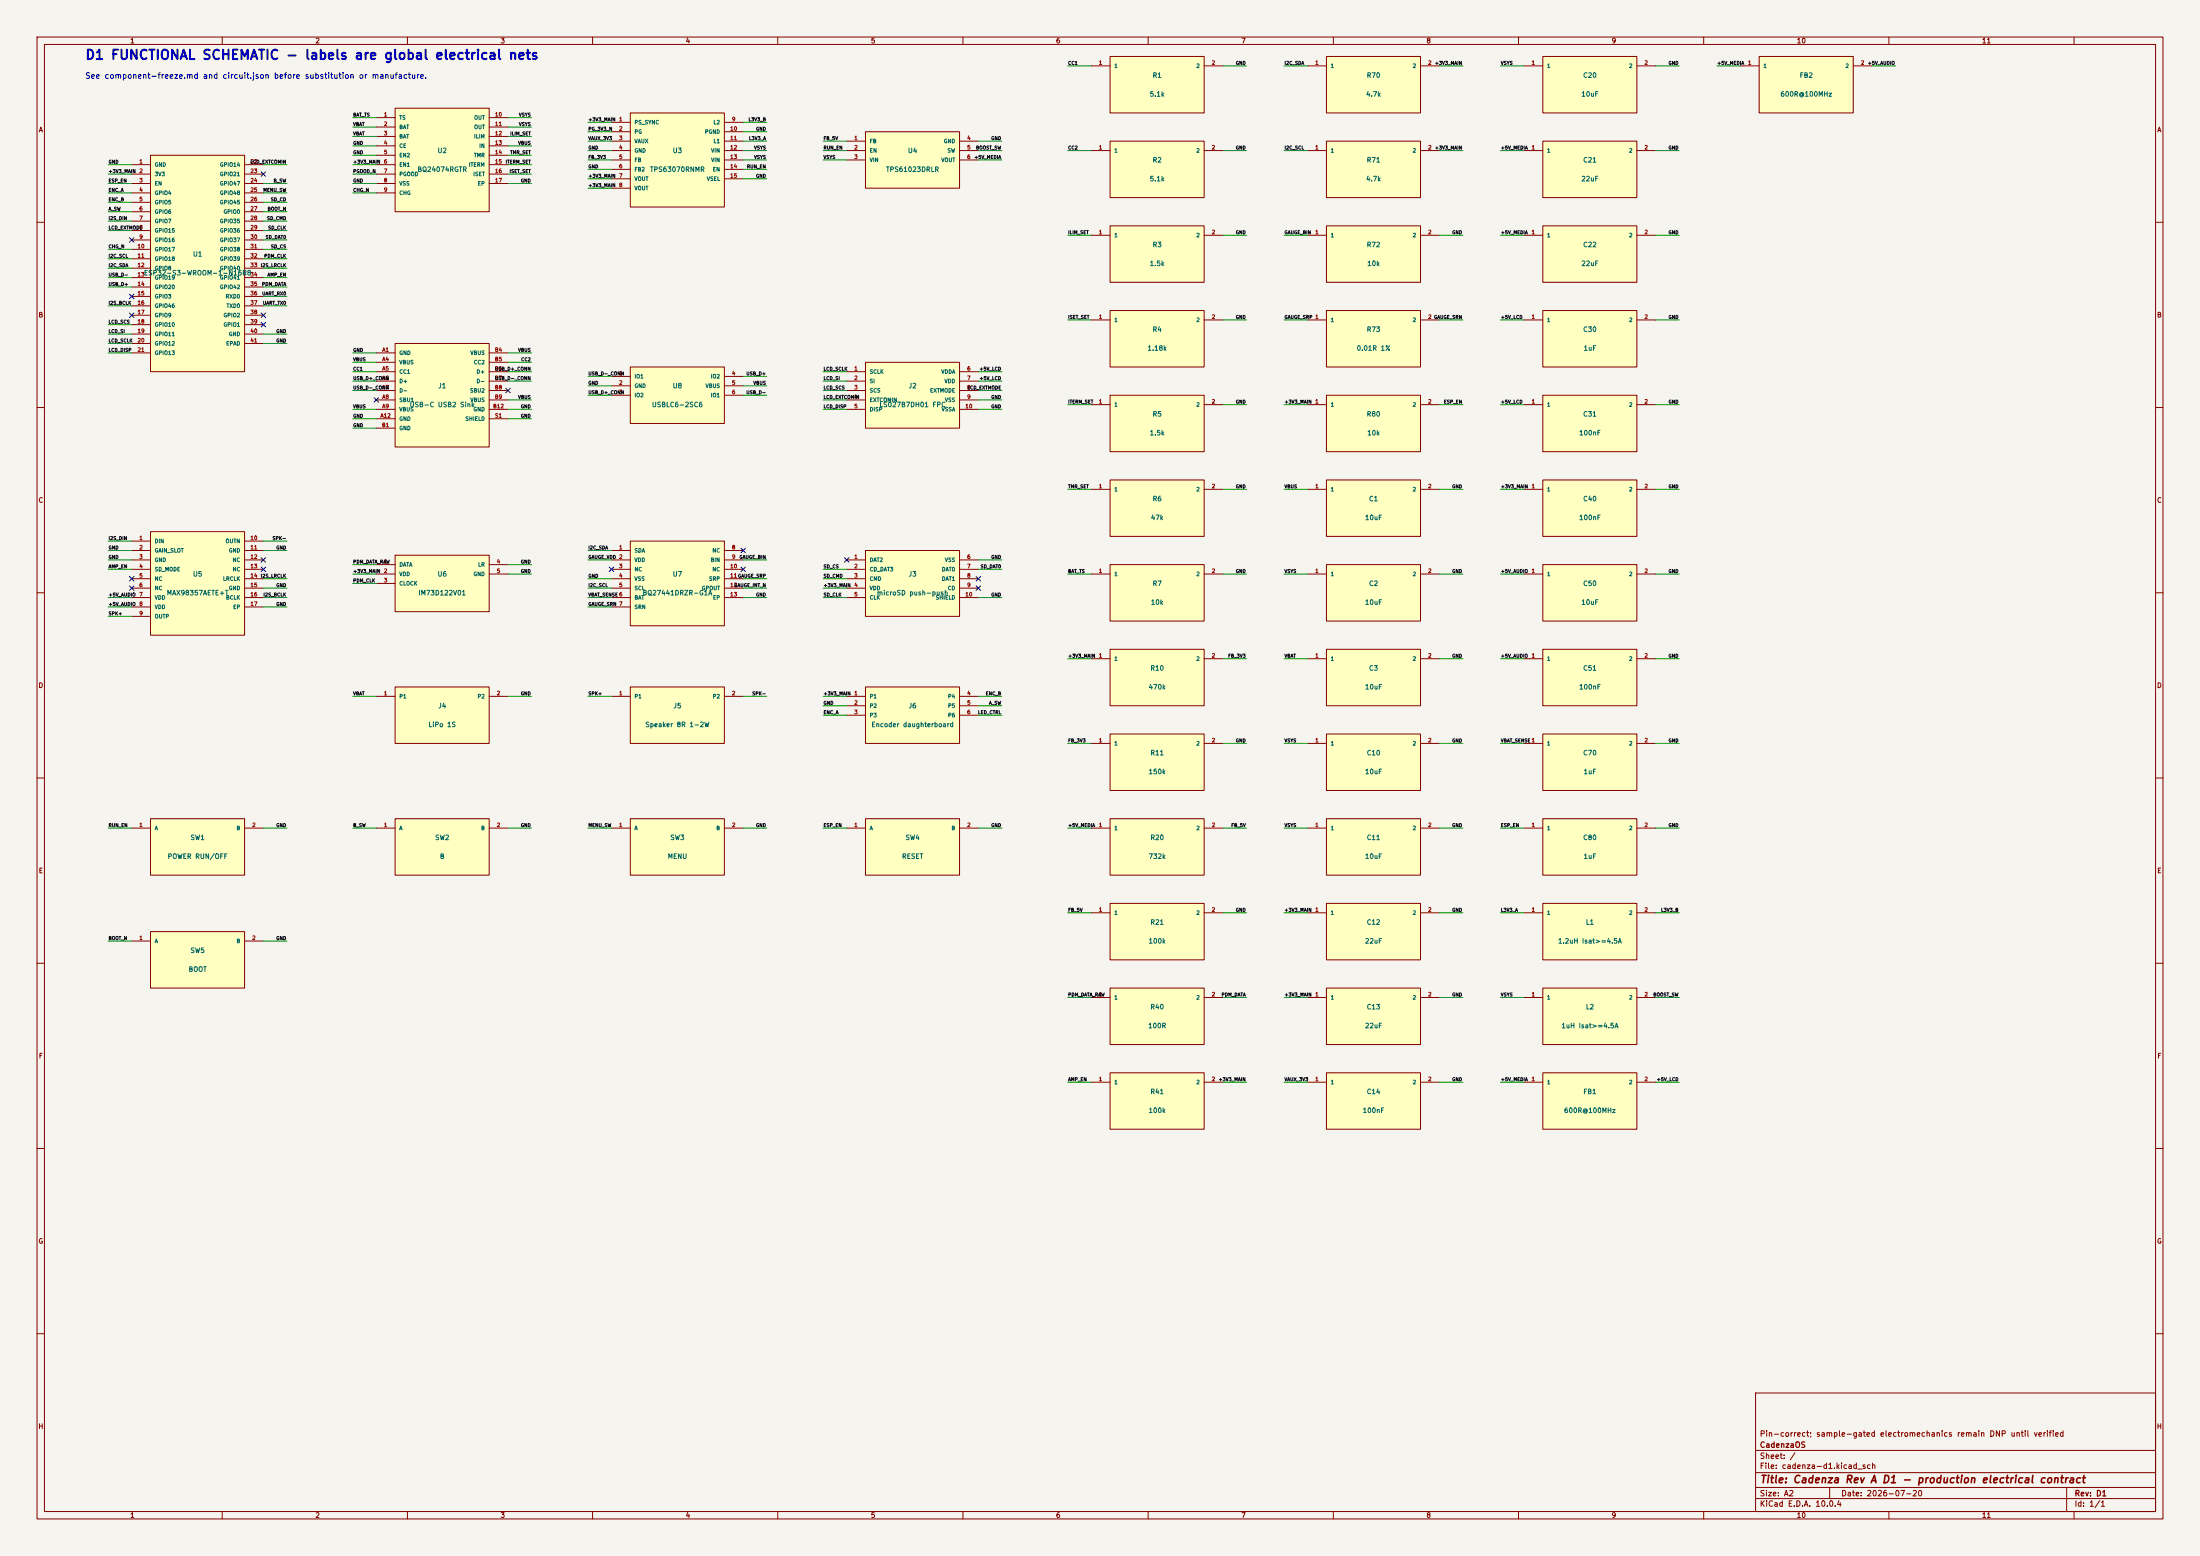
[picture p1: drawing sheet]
EESchema Schematic File Version 4
LIBS:Cadenza_D1
EELAYER 29 0
EELAYER END
$Descr A2 23386 16535
Sheet 1 1
Title "Cadenza Rev A D1 - production electrical contract"
Date "2026-07-20"
Rev "D1"
Comp "CadenzaOS"
Comment1 "Pin-correct; sample-gated electromechanics remain DNP until verified"
$EndDescr
$Comp
L Cadenza_D1:ESP32_S3_WROOM_1 U1
U 1 1
P 2100 2800
F 0 "U1" H 2100 2900 50  0000 C CNN
F 1 "ESP32-S3-WROOM-1-N16R8" H 2100 2700 50  0000 C CNN
F 2 "RF_Module:ESP32-S3-WROOM-1" H 2100 2800 50  0001 C CNN
F 3 "ESP32-S3-WROOM-1-N16R8" H 2100 2800 50  0001 C CNN
	1    2100 2800
	1    0    0    -1
$EndComp
Wire Wire Line
	1400 1750 1150 1750
Text Label 1150 1750 0    35   ~ 0
GND
Wire Wire Line
	1400 1850 1150 1850
Text Label 1150 1850 0    35   ~ 0
+3V3_MAIN
Wire Wire Line
	1400 1950 1150 1950
Text Label 1150 1950 0    35   ~ 0
ESP_EN
Wire Wire Line
	1400 2050 1150 2050
Text Label 1150 2050 0    35   ~ 0
ENC_A
Wire Wire Line
	1400 2150 1150 2150
Text Label 1150 2150 0    35   ~ 0
ENC_B
Wire Wire Line
	1400 2250 1150 2250
Text Label 1150 2250 0    35   ~ 0
A_SW
Wire Wire Line
	1400 2350 1150 2350
Text Label 1150 2350 0    35   ~ 0
I2S_DIN
Wire Wire Line
	1400 2450 1150 2450
Text Label 1150 2450 0    35   ~ 0
LCD_EXTMODE
NoConn ~ 1400 2550
Wire Wire Line
	1400 2650 1150 2650
Text Label 1150 2650 0    35   ~ 0
CHG_N
Wire Wire Line
	1400 2750 1150 2750
Text Label 1150 2750 0    35   ~ 0
I2C_SCL
Wire Wire Line
	1400 2850 1150 2850
Text Label 1150 2850 0    35   ~ 0
I2C_SDA
Wire Wire Line
	1400 2950 1150 2950
Text Label 1150 2950 0    35   ~ 0
USB_D-
Wire Wire Line
	1400 3050 1150 3050
Text Label 1150 3050 0    35   ~ 0
USB_D+
NoConn ~ 1400 3150
Wire Wire Line
	1400 3250 1150 3250
Text Label 1150 3250 0    35   ~ 0
I2S_BCLK
NoConn ~ 1400 3350
Wire Wire Line
	1400 3450 1150 3450
Text Label 1150 3450 0    35   ~ 0
LCD_SCS
Wire Wire Line
	1400 3550 1150 3550
Text Label 1150 3550 0    35   ~ 0
LCD_SI
Wire Wire Line
	1400 3650 1150 3650
Text Label 1150 3650 0    35   ~ 0
LCD_SCLK
Wire Wire Line
	1400 3750 1150 3750
Text Label 1150 3750 0    35   ~ 0
LCD_DISP
Wire Wire Line
	2800 1750 3050 1750
Text Label 3050 1750 2    35   ~ 0
LCD_EXTCOMIN
NoConn ~ 2800 1850
Wire Wire Line
	2800 1950 3050 1950
Text Label 3050 1950 2    35   ~ 0
B_SW
Wire Wire Line
	2800 2050 3050 2050
Text Label 3050 2050 2    35   ~ 0
MENU_SW
Wire Wire Line
	2800 2150 3050 2150
Text Label 3050 2150 2    35   ~ 0
SD_CD
Wire Wire Line
	2800 2250 3050 2250
Text Label 3050 2250 2    35   ~ 0
BOOT_N
Wire Wire Line
	2800 2350 3050 2350
Text Label 3050 2350 2    35   ~ 0
SD_CMD
Wire Wire Line
	2800 2450 3050 2450
Text Label 3050 2450 2    35   ~ 0
SD_CLK
Wire Wire Line
	2800 2550 3050 2550
Text Label 3050 2550 2    35   ~ 0
SD_DAT0
Wire Wire Line
	2800 2650 3050 2650
Text Label 3050 2650 2    35   ~ 0
SD_CS
Wire Wire Line
	2800 2750 3050 2750
Text Label 3050 2750 2    35   ~ 0
PDM_CLK
Wire Wire Line
	2800 2850 3050 2850
Text Label 3050 2850 2    35   ~ 0
I2S_LRCLK
Wire Wire Line
	2800 2950 3050 2950
Text Label 3050 2950 2    35   ~ 0
AMP_EN
Wire Wire Line
	2800 3050 3050 3050
Text Label 3050 3050 2    35   ~ 0
PDM_DATA
Wire Wire Line
	2800 3150 3050 3150
Text Label 3050 3150 2    35   ~ 0
UART_RX0
Wire Wire Line
	2800 3250 3050 3250
Text Label 3050 3250 2    35   ~ 0
UART_TX0
NoConn ~ 2800 3350
NoConn ~ 2800 3450
Wire Wire Line
	2800 3550 3050 3550
Text Label 3050 3550 2    35   ~ 0
GND
Wire Wire Line
	2800 3650 3050 3650
Text Label 3050 3650 2    35   ~ 0
GND
$Comp
L Cadenza_D1:BQ24074 U2
U 1 1
P 4700 1700
F 0 "U2" H 4700 1800 50  0000 C CNN
F 1 "BQ24074RGTR" H 4700 1600 50  0000 C CNN
F 2 "Package_DFN_QFN:VQFN-16-1EP_3x3mm_P0.5mm_EP1.68x1.68mm_ThermalVias" H 4700 1700 50  0001 C CNN
F 3 "BQ24074RGTR" H 4700 1700 50  0001 C CNN
	1    4700 1700
	1    0    0    -1
$EndComp
Wire Wire Line
	4000 1250 3750 1250
Text Label 3750 1250 0    35   ~ 0
BAT_TS
Wire Wire Line
	4000 1350 3750 1350
Text Label 3750 1350 0    35   ~ 0
VBAT
Wire Wire Line
	4000 1450 3750 1450
Text Label 3750 1450 0    35   ~ 0
VBAT
Wire Wire Line
	4000 1550 3750 1550
Text Label 3750 1550 0    35   ~ 0
GND
Wire Wire Line
	4000 1650 3750 1650
Text Label 3750 1650 0    35   ~ 0
GND
Wire Wire Line
	4000 1750 3750 1750
Text Label 3750 1750 0    35   ~ 0
+3V3_MAIN
Wire Wire Line
	4000 1850 3750 1850
Text Label 3750 1850 0    35   ~ 0
PGOOD_N
Wire Wire Line
	4000 1950 3750 1950
Text Label 3750 1950 0    35   ~ 0
GND
Wire Wire Line
	4000 2050 3750 2050
Text Label 3750 2050 0    35   ~ 0
CHG_N
Wire Wire Line
	5400 1250 5650 1250
Text Label 5650 1250 2    35   ~ 0
VSYS
Wire Wire Line
	5400 1350 5650 1350
Text Label 5650 1350 2    35   ~ 0
VSYS
Wire Wire Line
	5400 1450 5650 1450
Text Label 5650 1450 2    35   ~ 0
ILIM_SET
Wire Wire Line
	5400 1550 5650 1550
Text Label 5650 1550 2    35   ~ 0
VBUS
Wire Wire Line
	5400 1650 5650 1650
Text Label 5650 1650 2    35   ~ 0
TMR_SET
Wire Wire Line
	5400 1750 5650 1750
Text Label 5650 1750 2    35   ~ 0
ITERM_SET
Wire Wire Line
	5400 1850 5650 1850
Text Label 5650 1850 2    35   ~ 0
ISET_SET
Wire Wire Line
	5400 1950 5650 1950
Text Label 5650 1950 2    35   ~ 0
GND
$Comp
L Cadenza_D1:TPS63070 U3
U 1 1
P 7200 1700
F 0 "U3" H 7200 1800 50  0000 C CNN
F 1 "TPS63070RNMR" H 7200 1600 50  0000 C CNN
F 2 "Cadenza_D1:TI_RNM0015A_VQFN-HR-15_2.5x3mm" H 7200 1700 50  0001 C CNN
F 3 "TPS63070RNMR" H 7200 1700 50  0001 C CNN
	1    7200 1700
	1    0    0    -1
$EndComp
Wire Wire Line
	6500 1300 6250 1300
Text Label 6250 1300 0    35   ~ 0
+3V3_MAIN
Wire Wire Line
	6500 1400 6250 1400
Text Label 6250 1400 0    35   ~ 0
PG_3V3_N
Wire Wire Line
	6500 1500 6250 1500
Text Label 6250 1500 0    35   ~ 0
VAUX_3V3
Wire Wire Line
	6500 1600 6250 1600
Text Label 6250 1600 0    35   ~ 0
GND
Wire Wire Line
	6500 1700 6250 1700
Text Label 6250 1700 0    35   ~ 0
FB_3V3
Wire Wire Line
	6500 1800 6250 1800
Text Label 6250 1800 0    35   ~ 0
GND
Wire Wire Line
	6500 1900 6250 1900
Text Label 6250 1900 0    35   ~ 0
+3V3_MAIN
Wire Wire Line
	6500 2000 6250 2000
Text Label 6250 2000 0    35   ~ 0
+3V3_MAIN
Wire Wire Line
	7900 1300 8150 1300
Text Label 8150 1300 2    35   ~ 0
L3V3_B
Wire Wire Line
	7900 1400 8150 1400
Text Label 8150 1400 2    35   ~ 0
GND
Wire Wire Line
	7900 1500 8150 1500
Text Label 8150 1500 2    35   ~ 0
L3V3_A
Wire Wire Line
	7900 1600 8150 1600
Text Label 8150 1600 2    35   ~ 0
VSYS
Wire Wire Line
	7900 1700 8150 1700
Text Label 8150 1700 2    35   ~ 0
VSYS
Wire Wire Line
	7900 1800 8150 1800
Text Label 8150 1800 2    35   ~ 0
RUN_EN
Wire Wire Line
	7900 1900 8150 1900
Text Label 8150 1900 2    35   ~ 0
GND
$Comp
L Cadenza_D1:TPS61023 U4
U 1 1
P 9700 1700
F 0 "U4" H 9700 1800 50  0000 C CNN
F 1 "TPS61023DRLR" H 9700 1600 50  0000 C CNN
F 2 "Cadenza_D1:TI_DRL0006A_SOT-563" H 9700 1700 50  0001 C CNN
F 3 "TPS61023DRLR" H 9700 1700 50  0001 C CNN
	1    9700 1700
	1    0    0    -1
$EndComp
Wire Wire Line
	9000 1500 8750 1500
Text Label 8750 1500 0    35   ~ 0
FB_5V
Wire Wire Line
	9000 1600 8750 1600
Text Label 8750 1600 0    35   ~ 0
RUN_EN
Wire Wire Line
	9000 1700 8750 1700
Text Label 8750 1700 0    35   ~ 0
VSYS
Wire Wire Line
	10400 1500 10650 1500
Text Label 10650 1500 2    35   ~ 0
GND
Wire Wire Line
	10400 1600 10650 1600
Text Label 10650 1600 2    35   ~ 0
BOOST_SW
Wire Wire Line
	10400 1700 10650 1700
Text Label 10650 1700 2    35   ~ 0
+5V_MEDIA
$Comp
L Cadenza_D1:USB_C_16P J1
U 1 1
P 4700 4200
F 0 "J1" H 4700 4300 50  0000 C CNN
F 1 "USB-C USB2 Sink" H 4700 4100 50  0000 C CNN
F 2 "Connector_USB:USB_C_Receptacle_HCTL_HC-TYPE-C-16P-01A" H 4700 4200 50  0001 C CNN
F 3 "HC-TYPE-C-16P-01A-G" H 4700 4200 50  0001 C CNN
	1    4700 4200
	1    0    0    -1
$EndComp
Wire Wire Line
	4000 3750 3750 3750
Text Label 3750 3750 0    35   ~ 0
GND
Wire Wire Line
	4000 3850 3750 3850
Text Label 3750 3850 0    35   ~ 0
VBUS
Wire Wire Line
	4000 3950 3750 3950
Text Label 3750 3950 0    35   ~ 0
CC1
Wire Wire Line
	4000 4050 3750 4050
Text Label 3750 4050 0    35   ~ 0
USB_D+_CONN
Wire Wire Line
	4000 4150 3750 4150
Text Label 3750 4150 0    35   ~ 0
USB_D-_CONN
NoConn ~ 4000 4250
Wire Wire Line
	4000 4350 3750 4350
Text Label 3750 4350 0    35   ~ 0
VBUS
Wire Wire Line
	4000 4450 3750 4450
Text Label 3750 4450 0    35   ~ 0
GND
Wire Wire Line
	4000 4550 3750 4550
Text Label 3750 4550 0    35   ~ 0
GND
Wire Wire Line
	5400 3750 5650 3750
Text Label 5650 3750 2    35   ~ 0
VBUS
Wire Wire Line
	5400 3850 5650 3850
Text Label 5650 3850 2    35   ~ 0
CC2
Wire Wire Line
	5400 3950 5650 3950
Text Label 5650 3950 2    35   ~ 0
USB_D+_CONN
Wire Wire Line
	5400 4050 5650 4050
Text Label 5650 4050 2    35   ~ 0
USB_D-_CONN
NoConn ~ 5400 4150
Wire Wire Line
	5400 4250 5650 4250
Text Label 5650 4250 2    35   ~ 0
VBUS
Wire Wire Line
	5400 4350 5650 4350
Text Label 5650 4350 2    35   ~ 0
GND
Wire Wire Line
	5400 4450 5650 4450
Text Label 5650 4450 2    35   ~ 0
GND
$Comp
L Cadenza_D1:USBLC6_2 U8
U 1 1
P 7200 4200
F 0 "U8" H 7200 4300 50  0000 C CNN
F 1 "USBLC6-2SC6" H 7200 4100 50  0000 C CNN
F 2 "Package_TO_SOT_SMD:SOT-23-6" H 7200 4200 50  0001 C CNN
F 3 "USBLC6-2SC6" H 7200 4200 50  0001 C CNN
	1    7200 4200
	1    0    0    -1
$EndComp
Wire Wire Line
	6500 4000 6250 4000
Text Label 6250 4000 0    35   ~ 0
USB_D-_CONN
Wire Wire Line
	6500 4100 6250 4100
Text Label 6250 4100 0    35   ~ 0
GND
Wire Wire Line
	6500 4200 6250 4200
Text Label 6250 4200 0    35   ~ 0
USB_D+_CONN
Wire Wire Line
	7900 4000 8150 4000
Text Label 8150 4000 2    35   ~ 0
USB_D+
Wire Wire Line
	7900 4100 8150 4100
Text Label 8150 4100 2    35   ~ 0
VBUS
Wire Wire Line
	7900 4200 8150 4200
Text Label 8150 4200 2    35   ~ 0
USB_D-
$Comp
L Cadenza_D1:LCD_FPC_10 J2
U 1 1
P 9700 4200
F 0 "J2" H 9700 4300 50  0000 C CNN
F 1 "LS027B7DH01 FPC" H 9700 4100 50  0000 C CNN
F 2 "Cadenza_D1:Hirose_FH34SRJ-10S-0.5SH" H 9700 4200 50  0001 C CNN
F 3 "FH34SRJ-10S-0.5SH(99)" H 9700 4200 50  0001 C CNN
	1    9700 4200
	1    0    0    -1
$EndComp
Wire Wire Line
	9000 3950 8750 3950
Text Label 8750 3950 0    35   ~ 0
LCD_SCLK
Wire Wire Line
	9000 4050 8750 4050
Text Label 8750 4050 0    35   ~ 0
LCD_SI
Wire Wire Line
	9000 4150 8750 4150
Text Label 8750 4150 0    35   ~ 0
LCD_SCS
Wire Wire Line
	9000 4250 8750 4250
Text Label 8750 4250 0    35   ~ 0
LCD_EXTCOMIN
Wire Wire Line
	9000 4350 8750 4350
Text Label 8750 4350 0    35   ~ 0
LCD_DISP
Wire Wire Line
	10400 3950 10650 3950
Text Label 10650 3950 2    35   ~ 0
+5V_LCD
Wire Wire Line
	10400 4050 10650 4050
Text Label 10650 4050 2    35   ~ 0
+5V_LCD
Wire Wire Line
	10400 4150 10650 4150
Text Label 10650 4150 2    35   ~ 0
LCD_EXTMODE
Wire Wire Line
	10400 4250 10650 4250
Text Label 10650 4250 2    35   ~ 0
GND
Wire Wire Line
	10400 4350 10650 4350
Text Label 10650 4350 2    35   ~ 0
GND
$Comp
L Cadenza_D1:MAX98357A U5
U 1 1
P 2100 6200
F 0 "U5" H 2100 6300 50  0000 C CNN
F 1 "MAX98357AETE+T" H 2100 6100 50  0000 C CNN
F 2 "Package_DFN_QFN:TQFN-16-1EP_3x3mm_P0.5mm_EP1.23x1.23mm_ThermalVias" H 2100 6200 50  0001 C CNN
F 3 "MAX98357AETE+T" H 2100 6200 50  0001 C CNN
	1    2100 6200
	1    0    0    -1
$EndComp
Wire Wire Line
	1400 5750 1150 5750
Text Label 1150 5750 0    35   ~ 0
I2S_DIN
Wire Wire Line
	1400 5850 1150 5850
Text Label 1150 5850 0    35   ~ 0
GND
Wire Wire Line
	1400 5950 1150 5950
Text Label 1150 5950 0    35   ~ 0
GND
Wire Wire Line
	1400 6050 1150 6050
Text Label 1150 6050 0    35   ~ 0
AMP_EN
NoConn ~ 1400 6150
NoConn ~ 1400 6250
Wire Wire Line
	1400 6350 1150 6350
Text Label 1150 6350 0    35   ~ 0
+5V_AUDIO
Wire Wire Line
	1400 6450 1150 6450
Text Label 1150 6450 0    35   ~ 0
+5V_AUDIO
Wire Wire Line
	1400 6550 1150 6550
Text Label 1150 6550 0    35   ~ 0
SPK+
Wire Wire Line
	2800 5750 3050 5750
Text Label 3050 5750 2    35   ~ 0
SPK-
Wire Wire Line
	2800 5850 3050 5850
Text Label 3050 5850 2    35   ~ 0
GND
NoConn ~ 2800 5950
NoConn ~ 2800 6050
Wire Wire Line
	2800 6150 3050 6150
Text Label 3050 6150 2    35   ~ 0
I2S_LRCLK
Wire Wire Line
	2800 6250 3050 6250
Text Label 3050 6250 2    35   ~ 0
GND
Wire Wire Line
	2800 6350 3050 6350
Text Label 3050 6350 2    35   ~ 0
I2S_BCLK
Wire Wire Line
	2800 6450 3050 6450
Text Label 3050 6450 2    35   ~ 0
GND
$Comp
L Cadenza_D1:PDM_MIC U6
U 1 1
P 4700 6200
F 0 "U6" H 4700 6300 50  0000 C CNN
F 1 "IM73D122V01" H 4700 6100 50  0000 C CNN
F 2 "Cadenza_D1:Infineon_IM73D122V01_PG-LLGA-5-3" H 4700 6200 50  0001 C CNN
F 3 "IM73D122V01" H 4700 6200 50  0001 C CNN
	1    4700 6200
	1    0    0    -1
$EndComp
Wire Wire Line
	4000 6000 3750 6000
Text Label 3750 6000 0    35   ~ 0
PDM_DATA_RAW
Wire Wire Line
	4000 6100 3750 6100
Text Label 3750 6100 0    35   ~ 0
+3V3_MAIN
Wire Wire Line
	4000 6200 3750 6200
Text Label 3750 6200 0    35   ~ 0
PDM_CLK
Wire Wire Line
	5400 6000 5650 6000
Text Label 5650 6000 2    35   ~ 0
GND
Wire Wire Line
	5400 6100 5650 6100
Text Label 5650 6100 2    35   ~ 0
GND
$Comp
L Cadenza_D1:BQ27441 U7
U 1 1
P 7200 6200
F 0 "U7" H 7200 6300 50  0000 C CNN
F 1 "BQ27441DRZR-G1A" H 7200 6100 50  0000 C CNN
F 2 "Cadenza_D1:TI_DRZ0012A_VSON-12_2.5x4mm" H 7200 6200 50  0001 C CNN
F 3 "BQ27441DRZR-G1A" H 7200 6200 50  0001 C CNN
	1    7200 6200
	1    0    0    -1
$EndComp
Wire Wire Line
	6500 5850 6250 5850
Text Label 6250 5850 0    35   ~ 0
I2C_SDA
Wire Wire Line
	6500 5950 6250 5950
Text Label 6250 5950 0    35   ~ 0
GAUGE_VDD
NoConn ~ 6500 6050
Wire Wire Line
	6500 6150 6250 6150
Text Label 6250 6150 0    35   ~ 0
GND
Wire Wire Line
	6500 6250 6250 6250
Text Label 6250 6250 0    35   ~ 0
I2C_SCL
Wire Wire Line
	6500 6350 6250 6350
Text Label 6250 6350 0    35   ~ 0
VBAT_SENSE
Wire Wire Line
	6500 6450 6250 6450
Text Label 6250 6450 0    35   ~ 0
GAUGE_SRN
NoConn ~ 7900 5850
Wire Wire Line
	7900 5950 8150 5950
Text Label 8150 5950 2    35   ~ 0
GAUGE_BIN
NoConn ~ 7900 6050
Wire Wire Line
	7900 6150 8150 6150
Text Label 8150 6150 2    35   ~ 0
GAUGE_SRP
Wire Wire Line
	7900 6250 8150 6250
Text Label 8150 6250 2    35   ~ 0
GAUGE_INT_N
Wire Wire Line
	7900 6350 8150 6350
Text Label 8150 6350 2    35   ~ 0
GND
$Comp
L Cadenza_D1:MICROSD_10 J3
U 1 1
P 9700 6200
F 0 "J3" H 9700 6300 50  0000 C CNN
F 1 "microSD push-push" H 9700 6100 50  0000 C CNN
F 2 "Connector_Card:microSD_HC_Hirose_DM3AT-SF-PEJM5" H 9700 6200 50  0001 C CNN
F 3 "DM3AT-SF-PEJM5" H 9700 6200 50  0001 C CNN
	1    9700 6200
	1    0    0    -1
$EndComp
NoConn ~ 9000 5950
Wire Wire Line
	9000 6050 8750 6050
Text Label 8750 6050 0    35   ~ 0
SD_CS
Wire Wire Line
	9000 6150 8750 6150
Text Label 8750 6150 0    35   ~ 0
SD_CMD
Wire Wire Line
	9000 6250 8750 6250
Text Label 8750 6250 0    35   ~ 0
+3V3_MAIN
Wire Wire Line
	9000 6350 8750 6350
Text Label 8750 6350 0    35   ~ 0
SD_CLK
Wire Wire Line
	10400 5950 10650 5950
Text Label 10650 5950 2    35   ~ 0
GND
Wire Wire Line
	10400 6050 10650 6050
Text Label 10650 6050 2    35   ~ 0
SD_DAT0
NoConn ~ 10400 6150
NoConn ~ 10400 6250
Wire Wire Line
	10400 6350 10650 6350
Text Label 10650 6350 2    35   ~ 0
GND
$Comp
L Cadenza_D1:CONN_6 J6
U 1 1
P 9700 7600
F 0 "J6" H 9700 7700 50  0000 C CNN
F 1 "Encoder daughterboard" H 9700 7500 50  0000 C CNN
F 2 "Connector_JST:JST_SH_SM06B-SRSS-TB_1x06-1MP_P1.00mm_Horizontal" H 9700 7600 50  0001 C CNN
F 3 "SM06B-SRSS-TB" H 9700 7600 50  0001 C CNN
	1    9700 7600
	1    0    0    -1
$EndComp
Wire Wire Line
	9000 7400 8750 7400
Text Label 8750 7400 0    35   ~ 0
+3V3_MAIN
Wire Wire Line
	9000 7500 8750 7500
Text Label 8750 7500 0    35   ~ 0
GND
Wire Wire Line
	9000 7600 8750 7600
Text Label 8750 7600 0    35   ~ 0
ENC_A
Wire Wire Line
	10400 7400 10650 7400
Text Label 10650 7400 2    35   ~ 0
ENC_B
Wire Wire Line
	10400 7500 10650 7500
Text Label 10650 7500 2    35   ~ 0
A_SW
Wire Wire Line
	10400 7600 10650 7600
Text Label 10650 7600 2    35   ~ 0
LED_CTRL
$Comp
L Cadenza_D1:CONN_2 J4
U 1 1
P 4700 7600
F 0 "J4" H 4700 7700 50  0000 C CNN
F 1 "LiPo 1S" H 4700 7500 50  0000 C CNN
F 2 "Connector_JST:JST_PH_B2B-PH-SM4-TB_1x02-1MP_P2.00mm_Vertical" H 4700 7600 50  0001 C CNN
F 3 "B2B-PH-SM4-TB" H 4700 7600 50  0001 C CNN
	1    4700 7600
	1    0    0    -1
$EndComp
Wire Wire Line
	4000 7400 3750 7400
Text Label 3750 7400 0    35   ~ 0
VBAT
Wire Wire Line
	5400 7400 5650 7400
Text Label 5650 7400 2    35   ~ 0
GND
$Comp
L Cadenza_D1:CONN_2 J5
U 1 1
P 7200 7600
F 0 "J5" H 7200 7700 50  0000 C CNN
F 1 "Speaker 8R 1-2W" H 7200 7500 50  0000 C CNN
F 2 "Connector_JST:JST_PH_B2B-PH-SM4-TB_1x02-1MP_P2.00mm_Vertical" H 7200 7600 50  0001 C CNN
F 3 "B2B-PH-SM4-TB" H 7200 7600 50  0001 C CNN
	1    7200 7600
	1    0    0    -1
$EndComp
Wire Wire Line
	6500 7400 6250 7400
Text Label 6250 7400 0    35   ~ 0
SPK+
Wire Wire Line
	7900 7400 8150 7400
Text Label 8150 7400 2    35   ~ 0
SPK-
$Comp
L Cadenza_D1:SWITCH SW1
U 1 1
P 2100 9000
F 0 "SW1" H 2100 9100 50  0000 C CNN
F 1 "POWER RUN/OFF" H 2100 8900 50  0000 C CNN
F 2 "Button_Switch_SMD:SW_SPDT_CK_JS102011SAQN" H 2100 9000 50  0001 C CNN
F 3 "JS102011SAQN" H 2100 9000 50  0001 C CNN
	1    2100 9000
	1    0    0    -1
$EndComp
Wire Wire Line
	1400 8800 1150 8800
Text Label 1150 8800 0    35   ~ 0
RUN_EN
Wire Wire Line
	2800 8800 3050 8800
Text Label 3050 8800 2    35   ~ 0
GND
$Comp
L Cadenza_D1:SWITCH SW2
U 1 1
P 4700 9000
F 0 "SW2" H 4700 9100 50  0000 C CNN
F 1 "B" H 4700 8900 50  0000 C CNN
F 2 "Button_Switch_SMD:SW_Push_1P1T_NO_CK_KMR2" H 4700 9000 50  0001 C CNN
F 3 "KMR2" H 4700 9000 50  0001 C CNN
	1    4700 9000
	1    0    0    -1
$EndComp
Wire Wire Line
	4000 8800 3750 8800
Text Label 3750 8800 0    35   ~ 0
B_SW
Wire Wire Line
	5400 8800 5650 8800
Text Label 5650 8800 2    35   ~ 0
GND
$Comp
L Cadenza_D1:SWITCH SW3
U 1 1
P 7200 9000
F 0 "SW3" H 7200 9100 50  0000 C CNN
F 1 "MENU" H 7200 8900 50  0000 C CNN
F 2 "Button_Switch_SMD:SW_Push_1P1T_NO_CK_KMR2" H 7200 9000 50  0001 C CNN
F 3 "KMR2" H 7200 9000 50  0001 C CNN
	1    7200 9000
	1    0    0    -1
$EndComp
Wire Wire Line
	6500 8800 6250 8800
Text Label 6250 8800 0    35   ~ 0
MENU_SW
Wire Wire Line
	7900 8800 8150 8800
Text Label 8150 8800 2    35   ~ 0
GND
$Comp
L Cadenza_D1:SWITCH SW4
U 1 1
P 9700 9000
F 0 "SW4" H 9700 9100 50  0000 C CNN
F 1 "RESET" H 9700 8900 50  0000 C CNN
F 2 "Button_Switch_SMD:SW_Push_1P1T_NO_CK_KMR2" H 9700 9000 50  0001 C CNN
F 3 "KMR2" H 9700 9000 50  0001 C CNN
	1    9700 9000
	1    0    0    -1
$EndComp
Wire Wire Line
	9000 8800 8750 8800
Text Label 8750 8800 0    35   ~ 0
ESP_EN
Wire Wire Line
	10400 8800 10650 8800
Text Label 10650 8800 2    35   ~ 0
GND
$Comp
L Cadenza_D1:SWITCH SW5
U 1 1
P 2100 10200
F 0 "SW5" H 2100 10300 50  0000 C CNN
F 1 "BOOT" H 2100 10100 50  0000 C CNN
F 2 "Button_Switch_SMD:SW_Push_1P1T_NO_CK_KMR2" H 2100 10200 50  0001 C CNN
F 3 "KMR2" H 2100 10200 50  0001 C CNN
	1    2100 10200
	1    0    0    -1
$EndComp
Wire Wire Line
	1400 10000 1150 10000
Text Label 1150 10000 0    35   ~ 0
BOOT_N
Wire Wire Line
	2800 10000 3050 10000
Text Label 3050 10000 2    35   ~ 0
GND
$Comp
L Cadenza_D1:PASSIVE R1
U 1 1
P 12300 900
F 0 "R1" H 12300 1000 50  0000 C CNN
F 1 "5.1k" H 12300 800 50  0000 C CNN
F 2 "Resistor_SMD:R_0603_1608Metric" H 12300 900 50  0001 C CNN
F 3 "VALUE_TO_FREEZE" H 12300 900 50  0001 C CNN
	1    12300 900
	1    0    0    -1
$EndComp
Wire Wire Line
	11600 700 11350 700
Text Label 11350 700 0    35   ~ 0
CC1
Wire Wire Line
	13000 700 13250 700
Text Label 13250 700 2    35   ~ 0
GND
$Comp
L Cadenza_D1:PASSIVE R2
U 1 1
P 12300 1800
F 0 "R2" H 12300 1900 50  0000 C CNN
F 1 "5.1k" H 12300 1700 50  0000 C CNN
F 2 "Resistor_SMD:R_0603_1608Metric" H 12300 1800 50  0001 C CNN
F 3 "VALUE_TO_FREEZE" H 12300 1800 50  0001 C CNN
	1    12300 1800
	1    0    0    -1
$EndComp
Wire Wire Line
	11600 1600 11350 1600
Text Label 11350 1600 0    35   ~ 0
CC2
Wire Wire Line
	13000 1600 13250 1600
Text Label 13250 1600 2    35   ~ 0
GND
$Comp
L Cadenza_D1:PASSIVE R3
U 1 1
P 12300 2700
F 0 "R3" H 12300 2800 50  0000 C CNN
F 1 "1.5k" H 12300 2600 50  0000 C CNN
F 2 "Resistor_SMD:R_0603_1608Metric" H 12300 2700 50  0001 C CNN
F 3 "VALUE_TO_FREEZE" H 12300 2700 50  0001 C CNN
	1    12300 2700
	1    0    0    -1
$EndComp
Wire Wire Line
	11600 2500 11350 2500
Text Label 11350 2500 0    35   ~ 0
ILIM_SET
Wire Wire Line
	13000 2500 13250 2500
Text Label 13250 2500 2    35   ~ 0
GND
$Comp
L Cadenza_D1:PASSIVE R4
U 1 1
P 12300 3600
F 0 "R4" H 12300 3700 50  0000 C CNN
F 1 "1.18k" H 12300 3500 50  0000 C CNN
F 2 "Resistor_SMD:R_0603_1608Metric" H 12300 3600 50  0001 C CNN
F 3 "VALUE_TO_FREEZE" H 12300 3600 50  0001 C CNN
	1    12300 3600
	1    0    0    -1
$EndComp
Wire Wire Line
	11600 3400 11350 3400
Text Label 11350 3400 0    35   ~ 0
ISET_SET
Wire Wire Line
	13000 3400 13250 3400
Text Label 13250 3400 2    35   ~ 0
GND
$Comp
L Cadenza_D1:PASSIVE R5
U 1 1
P 12300 4500
F 0 "R5" H 12300 4600 50  0000 C CNN
F 1 "1.5k" H 12300 4400 50  0000 C CNN
F 2 "Resistor_SMD:R_0603_1608Metric" H 12300 4500 50  0001 C CNN
F 3 "VALUE_TO_FREEZE" H 12300 4500 50  0001 C CNN
	1    12300 4500
	1    0    0    -1
$EndComp
Wire Wire Line
	11600 4300 11350 4300
Text Label 11350 4300 0    35   ~ 0
ITERM_SET
Wire Wire Line
	13000 4300 13250 4300
Text Label 13250 4300 2    35   ~ 0
GND
$Comp
L Cadenza_D1:PASSIVE R6
U 1 1
P 12300 5400
F 0 "R6" H 12300 5500 50  0000 C CNN
F 1 "47k" H 12300 5300 50  0000 C CNN
F 2 "Resistor_SMD:R_0603_1608Metric" H 12300 5400 50  0001 C CNN
F 3 "VALUE_TO_FREEZE" H 12300 5400 50  0001 C CNN
	1    12300 5400
	1    0    0    -1
$EndComp
Wire Wire Line
	11600 5200 11350 5200
Text Label 11350 5200 0    35   ~ 0
TMR_SET
Wire Wire Line
	13000 5200 13250 5200
Text Label 13250 5200 2    35   ~ 0
GND
$Comp
L Cadenza_D1:PASSIVE R7
U 1 1
P 12300 6300
F 0 "R7" H 12300 6400 50  0000 C CNN
F 1 "10k" H 12300 6200 50  0000 C CNN
F 2 "Resistor_SMD:R_0603_1608Metric" H 12300 6300 50  0001 C CNN
F 3 "VALUE_TO_FREEZE" H 12300 6300 50  0001 C CNN
	1    12300 6300
	1    0    0    -1
$EndComp
Wire Wire Line
	11600 6100 11350 6100
Text Label 11350 6100 0    35   ~ 0
BAT_TS
Wire Wire Line
	13000 6100 13250 6100
Text Label 13250 6100 2    35   ~ 0
GND
$Comp
L Cadenza_D1:PASSIVE R10
U 1 1
P 12300 7200
F 0 "R10" H 12300 7300 50  0000 C CNN
F 1 "470k" H 12300 7100 50  0000 C CNN
F 2 "Resistor_SMD:R_0603_1608Metric" H 12300 7200 50  0001 C CNN
F 3 "VALUE_TO_FREEZE" H 12300 7200 50  0001 C CNN
	1    12300 7200
	1    0    0    -1
$EndComp
Wire Wire Line
	11600 7000 11350 7000
Text Label 11350 7000 0    35   ~ 0
+3V3_MAIN
Wire Wire Line
	13000 7000 13250 7000
Text Label 13250 7000 2    35   ~ 0
FB_3V3
$Comp
L Cadenza_D1:PASSIVE R11
U 1 1
P 12300 8100
F 0 "R11" H 12300 8200 50  0000 C CNN
F 1 "150k" H 12300 8000 50  0000 C CNN
F 2 "Resistor_SMD:R_0603_1608Metric" H 12300 8100 50  0001 C CNN
F 3 "VALUE_TO_FREEZE" H 12300 8100 50  0001 C CNN
	1    12300 8100
	1    0    0    -1
$EndComp
Wire Wire Line
	11600 7900 11350 7900
Text Label 11350 7900 0    35   ~ 0
FB_3V3
Wire Wire Line
	13000 7900 13250 7900
Text Label 13250 7900 2    35   ~ 0
GND
$Comp
L Cadenza_D1:PASSIVE R20
U 1 1
P 12300 9000
F 0 "R20" H 12300 9100 50  0000 C CNN
F 1 "732k" H 12300 8900 50  0000 C CNN
F 2 "Resistor_SMD:R_0603_1608Metric" H 12300 9000 50  0001 C CNN
F 3 "VALUE_TO_FREEZE" H 12300 9000 50  0001 C CNN
	1    12300 9000
	1    0    0    -1
$EndComp
Wire Wire Line
	11600 8800 11350 8800
Text Label 11350 8800 0    35   ~ 0
+5V_MEDIA
Wire Wire Line
	13000 8800 13250 8800
Text Label 13250 8800 2    35   ~ 0
FB_5V
$Comp
L Cadenza_D1:PASSIVE R21
U 1 1
P 12300 9900
F 0 "R21" H 12300 10000 50  0000 C CNN
F 1 "100k" H 12300 9800 50  0000 C CNN
F 2 "Resistor_SMD:R_0603_1608Metric" H 12300 9900 50  0001 C CNN
F 3 "VALUE_TO_FREEZE" H 12300 9900 50  0001 C CNN
	1    12300 9900
	1    0    0    -1
$EndComp
Wire Wire Line
	11600 9700 11350 9700
Text Label 11350 9700 0    35   ~ 0
FB_5V
Wire Wire Line
	13000 9700 13250 9700
Text Label 13250 9700 2    35   ~ 0
GND
$Comp
L Cadenza_D1:PASSIVE R40
U 1 1
P 12300 10800
F 0 "R40" H 12300 10900 50  0000 C CNN
F 1 "100R" H 12300 10700 50  0000 C CNN
F 2 "Resistor_SMD:R_0603_1608Metric" H 12300 10800 50  0001 C CNN
F 3 "VALUE_TO_FREEZE" H 12300 10800 50  0001 C CNN
	1    12300 10800
	1    0    0    -1
$EndComp
Wire Wire Line
	11600 10600 11350 10600
Text Label 11350 10600 0    35   ~ 0
PDM_DATA_RAW
Wire Wire Line
	13000 10600 13250 10600
Text Label 13250 10600 2    35   ~ 0
PDM_DATA
$Comp
L Cadenza_D1:PASSIVE R41
U 1 1
P 12300 11700
F 0 "R41" H 12300 11800 50  0000 C CNN
F 1 "100k" H 12300 11600 50  0000 C CNN
F 2 "Resistor_SMD:R_0603_1608Metric" H 12300 11700 50  0001 C CNN
F 3 "VALUE_TO_FREEZE" H 12300 11700 50  0001 C CNN
	1    12300 11700
	1    0    0    -1
$EndComp
Wire Wire Line
	11600 11500 11350 11500
Text Label 11350 11500 0    35   ~ 0
AMP_EN
Wire Wire Line
	13000 11500 13250 11500
Text Label 13250 11500 2    35   ~ 0
+3V3_MAIN
$Comp
L Cadenza_D1:PASSIVE R70
U 1 1
P 14600 900
F 0 "R70" H 14600 1000 50  0000 C CNN
F 1 "4.7k" H 14600 800 50  0000 C CNN
F 2 "Resistor_SMD:R_0603_1608Metric" H 14600 900 50  0001 C CNN
F 3 "VALUE_TO_FREEZE" H 14600 900 50  0001 C CNN
	1    14600 900
	1    0    0    -1
$EndComp
Wire Wire Line
	13900 700 13650 700
Text Label 13650 700 0    35   ~ 0
I2C_SDA
Wire Wire Line
	15300 700 15550 700
Text Label 15550 700 2    35   ~ 0
+3V3_MAIN
$Comp
L Cadenza_D1:PASSIVE R71
U 1 1
P 14600 1800
F 0 "R71" H 14600 1900 50  0000 C CNN
F 1 "4.7k" H 14600 1700 50  0000 C CNN
F 2 "Resistor_SMD:R_0603_1608Metric" H 14600 1800 50  0001 C CNN
F 3 "VALUE_TO_FREEZE" H 14600 1800 50  0001 C CNN
	1    14600 1800
	1    0    0    -1
$EndComp
Wire Wire Line
	13900 1600 13650 1600
Text Label 13650 1600 0    35   ~ 0
I2C_SCL
Wire Wire Line
	15300 1600 15550 1600
Text Label 15550 1600 2    35   ~ 0
+3V3_MAIN
$Comp
L Cadenza_D1:PASSIVE R72
U 1 1
P 14600 2700
F 0 "R72" H 14600 2800 50  0000 C CNN
F 1 "10k" H 14600 2600 50  0000 C CNN
F 2 "Resistor_SMD:R_0603_1608Metric" H 14600 2700 50  0001 C CNN
F 3 "VALUE_TO_FREEZE" H 14600 2700 50  0001 C CNN
	1    14600 2700
	1    0    0    -1
$EndComp
Wire Wire Line
	13900 2500 13650 2500
Text Label 13650 2500 0    35   ~ 0
GAUGE_BIN
Wire Wire Line
	15300 2500 15550 2500
Text Label 15550 2500 2    35   ~ 0
GND
$Comp
L Cadenza_D1:PASSIVE R73
U 1 1
P 14600 3600
F 0 "R73" H 14600 3700 50  0000 C CNN
F 1 "0.01R 1%" H 14600 3500 50  0000 C CNN
F 2 "Resistor_SMD:R_0603_1608Metric" H 14600 3600 50  0001 C CNN
F 3 "VALUE_TO_FREEZE" H 14600 3600 50  0001 C CNN
	1    14600 3600
	1    0    0    -1
$EndComp
Wire Wire Line
	13900 3400 13650 3400
Text Label 13650 3400 0    35   ~ 0
GAUGE_SRP
Wire Wire Line
	15300 3400 15550 3400
Text Label 15550 3400 2    35   ~ 0
GAUGE_SRN
$Comp
L Cadenza_D1:PASSIVE R80
U 1 1
P 14600 4500
F 0 "R80" H 14600 4600 50  0000 C CNN
F 1 "10k" H 14600 4400 50  0000 C CNN
F 2 "Resistor_SMD:R_0603_1608Metric" H 14600 4500 50  0001 C CNN
F 3 "VALUE_TO_FREEZE" H 14600 4500 50  0001 C CNN
	1    14600 4500
	1    0    0    -1
$EndComp
Wire Wire Line
	13900 4300 13650 4300
Text Label 13650 4300 0    35   ~ 0
+3V3_MAIN
Wire Wire Line
	15300 4300 15550 4300
Text Label 15550 4300 2    35   ~ 0
ESP_EN
$Comp
L Cadenza_D1:PASSIVE C1
U 1 1
P 14600 5400
F 0 "C1" H 14600 5500 50  0000 C CNN
F 1 "10uF" H 14600 5300 50  0000 C CNN
F 2 "Capacitor_SMD:C_0603_1608Metric" H 14600 5400 50  0001 C CNN
F 3 "VALUE_TO_FREEZE" H 14600 5400 50  0001 C CNN
	1    14600 5400
	1    0    0    -1
$EndComp
Wire Wire Line
	13900 5200 13650 5200
Text Label 13650 5200 0    35   ~ 0
VBUS
Wire Wire Line
	15300 5200 15550 5200
Text Label 15550 5200 2    35   ~ 0
GND
$Comp
L Cadenza_D1:PASSIVE C2
U 1 1
P 14600 6300
F 0 "C2" H 14600 6400 50  0000 C CNN
F 1 "10uF" H 14600 6200 50  0000 C CNN
F 2 "Capacitor_SMD:C_0603_1608Metric" H 14600 6300 50  0001 C CNN
F 3 "VALUE_TO_FREEZE" H 14600 6300 50  0001 C CNN
	1    14600 6300
	1    0    0    -1
$EndComp
Wire Wire Line
	13900 6100 13650 6100
Text Label 13650 6100 0    35   ~ 0
VSYS
Wire Wire Line
	15300 6100 15550 6100
Text Label 15550 6100 2    35   ~ 0
GND
$Comp
L Cadenza_D1:PASSIVE C3
U 1 1
P 14600 7200
F 0 "C3" H 14600 7300 50  0000 C CNN
F 1 "10uF" H 14600 7100 50  0000 C CNN
F 2 "Capacitor_SMD:C_0603_1608Metric" H 14600 7200 50  0001 C CNN
F 3 "VALUE_TO_FREEZE" H 14600 7200 50  0001 C CNN
	1    14600 7200
	1    0    0    -1
$EndComp
Wire Wire Line
	13900 7000 13650 7000
Text Label 13650 7000 0    35   ~ 0
VBAT
Wire Wire Line
	15300 7000 15550 7000
Text Label 15550 7000 2    35   ~ 0
GND
$Comp
L Cadenza_D1:PASSIVE C10
U 1 1
P 14600 8100
F 0 "C10" H 14600 8200 50  0000 C CNN
F 1 "10uF" H 14600 8000 50  0000 C CNN
F 2 "Capacitor_SMD:C_0603_1608Metric" H 14600 8100 50  0001 C CNN
F 3 "VALUE_TO_FREEZE" H 14600 8100 50  0001 C CNN
	1    14600 8100
	1    0    0    -1
$EndComp
Wire Wire Line
	13900 7900 13650 7900
Text Label 13650 7900 0    35   ~ 0
VSYS
Wire Wire Line
	15300 7900 15550 7900
Text Label 15550 7900 2    35   ~ 0
GND
$Comp
L Cadenza_D1:PASSIVE C11
U 1 1
P 14600 9000
F 0 "C11" H 14600 9100 50  0000 C CNN
F 1 "10uF" H 14600 8900 50  0000 C CNN
F 2 "Capacitor_SMD:C_0603_1608Metric" H 14600 9000 50  0001 C CNN
F 3 "VALUE_TO_FREEZE" H 14600 9000 50  0001 C CNN
	1    14600 9000
	1    0    0    -1
$EndComp
Wire Wire Line
	13900 8800 13650 8800
Text Label 13650 8800 0    35   ~ 0
VSYS
Wire Wire Line
	15300 8800 15550 8800
Text Label 15550 8800 2    35   ~ 0
GND
$Comp
L Cadenza_D1:PASSIVE C12
U 1 1
P 14600 9900
F 0 "C12" H 14600 10000 50  0000 C CNN
F 1 "22uF" H 14600 9800 50  0000 C CNN
F 2 "Capacitor_SMD:C_0603_1608Metric" H 14600 9900 50  0001 C CNN
F 3 "VALUE_TO_FREEZE" H 14600 9900 50  0001 C CNN
	1    14600 9900
	1    0    0    -1
$EndComp
Wire Wire Line
	13900 9700 13650 9700
Text Label 13650 9700 0    35   ~ 0
+3V3_MAIN
Wire Wire Line
	15300 9700 15550 9700
Text Label 15550 9700 2    35   ~ 0
GND
$Comp
L Cadenza_D1:PASSIVE C13
U 1 1
P 14600 10800
F 0 "C13" H 14600 10900 50  0000 C CNN
F 1 "22uF" H 14600 10700 50  0000 C CNN
F 2 "Capacitor_SMD:C_0603_1608Metric" H 14600 10800 50  0001 C CNN
F 3 "VALUE_TO_FREEZE" H 14600 10800 50  0001 C CNN
	1    14600 10800
	1    0    0    -1
$EndComp
Wire Wire Line
	13900 10600 13650 10600
Text Label 13650 10600 0    35   ~ 0
+3V3_MAIN
Wire Wire Line
	15300 10600 15550 10600
Text Label 15550 10600 2    35   ~ 0
GND
$Comp
L Cadenza_D1:PASSIVE C14
U 1 1
P 14600 11700
F 0 "C14" H 14600 11800 50  0000 C CNN
F 1 "100nF" H 14600 11600 50  0000 C CNN
F 2 "Capacitor_SMD:C_0603_1608Metric" H 14600 11700 50  0001 C CNN
F 3 "VALUE_TO_FREEZE" H 14600 11700 50  0001 C CNN
	1    14600 11700
	1    0    0    -1
$EndComp
Wire Wire Line
	13900 11500 13650 11500
Text Label 13650 11500 0    35   ~ 0
VAUX_3V3
Wire Wire Line
	15300 11500 15550 11500
Text Label 15550 11500 2    35   ~ 0
GND
$Comp
L Cadenza_D1:PASSIVE C20
U 1 1
P 16900 900
F 0 "C20" H 16900 1000 50  0000 C CNN
F 1 "10uF" H 16900 800 50  0000 C CNN
F 2 "Capacitor_SMD:C_0603_1608Metric" H 16900 900 50  0001 C CNN
F 3 "VALUE_TO_FREEZE" H 16900 900 50  0001 C CNN
	1    16900 900
	1    0    0    -1
$EndComp
Wire Wire Line
	16200 700 15950 700
Text Label 15950 700 0    35   ~ 0
VSYS
Wire Wire Line
	17600 700 17850 700
Text Label 17850 700 2    35   ~ 0
GND
$Comp
L Cadenza_D1:PASSIVE C21
U 1 1
P 16900 1800
F 0 "C21" H 16900 1900 50  0000 C CNN
F 1 "22uF" H 16900 1700 50  0000 C CNN
F 2 "Capacitor_SMD:C_0603_1608Metric" H 16900 1800 50  0001 C CNN
F 3 "VALUE_TO_FREEZE" H 16900 1800 50  0001 C CNN
	1    16900 1800
	1    0    0    -1
$EndComp
Wire Wire Line
	16200 1600 15950 1600
Text Label 15950 1600 0    35   ~ 0
+5V_MEDIA
Wire Wire Line
	17600 1600 17850 1600
Text Label 17850 1600 2    35   ~ 0
GND
$Comp
L Cadenza_D1:PASSIVE C22
U 1 1
P 16900 2700
F 0 "C22" H 16900 2800 50  0000 C CNN
F 1 "22uF" H 16900 2600 50  0000 C CNN
F 2 "Capacitor_SMD:C_0603_1608Metric" H 16900 2700 50  0001 C CNN
F 3 "VALUE_TO_FREEZE" H 16900 2700 50  0001 C CNN
	1    16900 2700
	1    0    0    -1
$EndComp
Wire Wire Line
	16200 2500 15950 2500
Text Label 15950 2500 0    35   ~ 0
+5V_MEDIA
Wire Wire Line
	17600 2500 17850 2500
Text Label 17850 2500 2    35   ~ 0
GND
$Comp
L Cadenza_D1:PASSIVE C30
U 1 1
P 16900 3600
F 0 "C30" H 16900 3700 50  0000 C CNN
F 1 "1uF" H 16900 3500 50  0000 C CNN
F 2 "Capacitor_SMD:C_0603_1608Metric" H 16900 3600 50  0001 C CNN
F 3 "VALUE_TO_FREEZE" H 16900 3600 50  0001 C CNN
	1    16900 3600
	1    0    0    -1
$EndComp
Wire Wire Line
	16200 3400 15950 3400
Text Label 15950 3400 0    35   ~ 0
+5V_LCD
Wire Wire Line
	17600 3400 17850 3400
Text Label 17850 3400 2    35   ~ 0
GND
$Comp
L Cadenza_D1:PASSIVE C31
U 1 1
P 16900 4500
F 0 "C31" H 16900 4600 50  0000 C CNN
F 1 "100nF" H 16900 4400 50  0000 C CNN
F 2 "Capacitor_SMD:C_0603_1608Metric" H 16900 4500 50  0001 C CNN
F 3 "VALUE_TO_FREEZE" H 16900 4500 50  0001 C CNN
	1    16900 4500
	1    0    0    -1
$EndComp
Wire Wire Line
	16200 4300 15950 4300
Text Label 15950 4300 0    35   ~ 0
+5V_LCD
Wire Wire Line
	17600 4300 17850 4300
Text Label 17850 4300 2    35   ~ 0
GND
$Comp
L Cadenza_D1:PASSIVE C40
U 1 1
P 16900 5400
F 0 "C40" H 16900 5500 50  0000 C CNN
F 1 "100nF" H 16900 5300 50  0000 C CNN
F 2 "Capacitor_SMD:C_0603_1608Metric" H 16900 5400 50  0001 C CNN
F 3 "VALUE_TO_FREEZE" H 16900 5400 50  0001 C CNN
	1    16900 5400
	1    0    0    -1
$EndComp
Wire Wire Line
	16200 5200 15950 5200
Text Label 15950 5200 0    35   ~ 0
+3V3_MAIN
Wire Wire Line
	17600 5200 17850 5200
Text Label 17850 5200 2    35   ~ 0
GND
$Comp
L Cadenza_D1:PASSIVE C50
U 1 1
P 16900 6300
F 0 "C50" H 16900 6400 50  0000 C CNN
F 1 "10uF" H 16900 6200 50  0000 C CNN
F 2 "Capacitor_SMD:C_0603_1608Metric" H 16900 6300 50  0001 C CNN
F 3 "VALUE_TO_FREEZE" H 16900 6300 50  0001 C CNN
	1    16900 6300
	1    0    0    -1
$EndComp
Wire Wire Line
	16200 6100 15950 6100
Text Label 15950 6100 0    35   ~ 0
+5V_AUDIO
Wire Wire Line
	17600 6100 17850 6100
Text Label 17850 6100 2    35   ~ 0
GND
$Comp
L Cadenza_D1:PASSIVE C51
U 1 1
P 16900 7200
F 0 "C51" H 16900 7300 50  0000 C CNN
F 1 "100nF" H 16900 7100 50  0000 C CNN
F 2 "Capacitor_SMD:C_0603_1608Metric" H 16900 7200 50  0001 C CNN
F 3 "VALUE_TO_FREEZE" H 16900 7200 50  0001 C CNN
	1    16900 7200
	1    0    0    -1
$EndComp
Wire Wire Line
	16200 7000 15950 7000
Text Label 15950 7000 0    35   ~ 0
+5V_AUDIO
Wire Wire Line
	17600 7000 17850 7000
Text Label 17850 7000 2    35   ~ 0
GND
$Comp
L Cadenza_D1:PASSIVE C70
U 1 1
P 16900 8100
F 0 "C70" H 16900 8200 50  0000 C CNN
F 1 "1uF" H 16900 8000 50  0000 C CNN
F 2 "Capacitor_SMD:C_0603_1608Metric" H 16900 8100 50  0001 C CNN
F 3 "VALUE_TO_FREEZE" H 16900 8100 50  0001 C CNN
	1    16900 8100
	1    0    0    -1
$EndComp
Wire Wire Line
	16200 7900 15950 7900
Text Label 15950 7900 0    35   ~ 0
VBAT_SENSE
Wire Wire Line
	17600 7900 17850 7900
Text Label 17850 7900 2    35   ~ 0
GND
$Comp
L Cadenza_D1:PASSIVE C80
U 1 1
P 16900 9000
F 0 "C80" H 16900 9100 50  0000 C CNN
F 1 "1uF" H 16900 8900 50  0000 C CNN
F 2 "Capacitor_SMD:C_0603_1608Metric" H 16900 9000 50  0001 C CNN
F 3 "VALUE_TO_FREEZE" H 16900 9000 50  0001 C CNN
	1    16900 9000
	1    0    0    -1
$EndComp
Wire Wire Line
	16200 8800 15950 8800
Text Label 15950 8800 0    35   ~ 0
ESP_EN
Wire Wire Line
	17600 8800 17850 8800
Text Label 17850 8800 2    35   ~ 0
GND
$Comp
L Cadenza_D1:PASSIVE L1
U 1 1
P 16900 9900
F 0 "L1" H 16900 10000 50  0000 C CNN
F 1 "1.2uH Isat>=4.5A" H 16900 9800 50  0000 C CNN
F 2 "Inductor_SMD:L_1210_3225Metric" H 16900 9900 50  0001 C CNN
F 3 "VALUE_TO_FREEZE" H 16900 9900 50  0001 C CNN
	1    16900 9900
	1    0    0    -1
$EndComp
Wire Wire Line
	16200 9700 15950 9700
Text Label 15950 9700 0    35   ~ 0
L3V3_A
Wire Wire Line
	17600 9700 17850 9700
Text Label 17850 9700 2    35   ~ 0
L3V3_B
$Comp
L Cadenza_D1:PASSIVE L2
U 1 1
P 16900 10800
F 0 "L2" H 16900 10900 50  0000 C CNN
F 1 "1uH Isat>=4.5A" H 16900 10700 50  0000 C CNN
F 2 "Inductor_SMD:L_1210_3225Metric" H 16900 10800 50  0001 C CNN
F 3 "VALUE_TO_FREEZE" H 16900 10800 50  0001 C CNN
	1    16900 10800
	1    0    0    -1
$EndComp
Wire Wire Line
	16200 10600 15950 10600
Text Label 15950 10600 0    35   ~ 0
VSYS
Wire Wire Line
	17600 10600 17850 10600
Text Label 17850 10600 2    35   ~ 0
BOOST_SW
$Comp
L Cadenza_D1:PASSIVE FB1
U 1 1
P 16900 11700
F 0 "FB1" H 16900 11800 50  0000 C CNN
F 1 "600R@100MHz" H 16900 11600 50  0000 C CNN
F 2 "Inductor_SMD:L_0603_1608Metric" H 16900 11700 50  0001 C CNN
F 3 "VALUE_TO_FREEZE" H 16900 11700 50  0001 C CNN
	1    16900 11700
	1    0    0    -1
$EndComp
Wire Wire Line
	16200 11500 15950 11500
Text Label 15950 11500 0    35   ~ 0
+5V_MEDIA
Wire Wire Line
	17600 11500 17850 11500
Text Label 17850 11500 2    35   ~ 0
+5V_LCD
$Comp
L Cadenza_D1:PASSIVE FB2
U 1 1
P 19200 900
F 0 "FB2" H 19200 1000 50  0000 C CNN
F 1 "600R@100MHz" H 19200 800 50  0000 C CNN
F 2 "Inductor_SMD:L_0603_1608Metric" H 19200 900 50  0001 C CNN
F 3 "VALUE_TO_FREEZE" H 19200 900 50  0001 C CNN
	1    19200 900
	1    0    0    -1
$EndComp
Wire Wire Line
	18500 700 18250 700
Text Label 18250 700 0    35   ~ 0
+5V_MEDIA
Wire Wire Line
	19900 700 20150 700
Text Label 20150 700 2    35   ~ 0
+5V_AUDIO
Text Notes 900 650 0    100  ~ 20
D1 FUNCTIONAL SCHEMATIC - labels are global electrical nets
Text Notes 900 850 0    60   ~ 0
See component-freeze.md and circuit.json before substitution or manufacture.
$EndSCHEMATC
